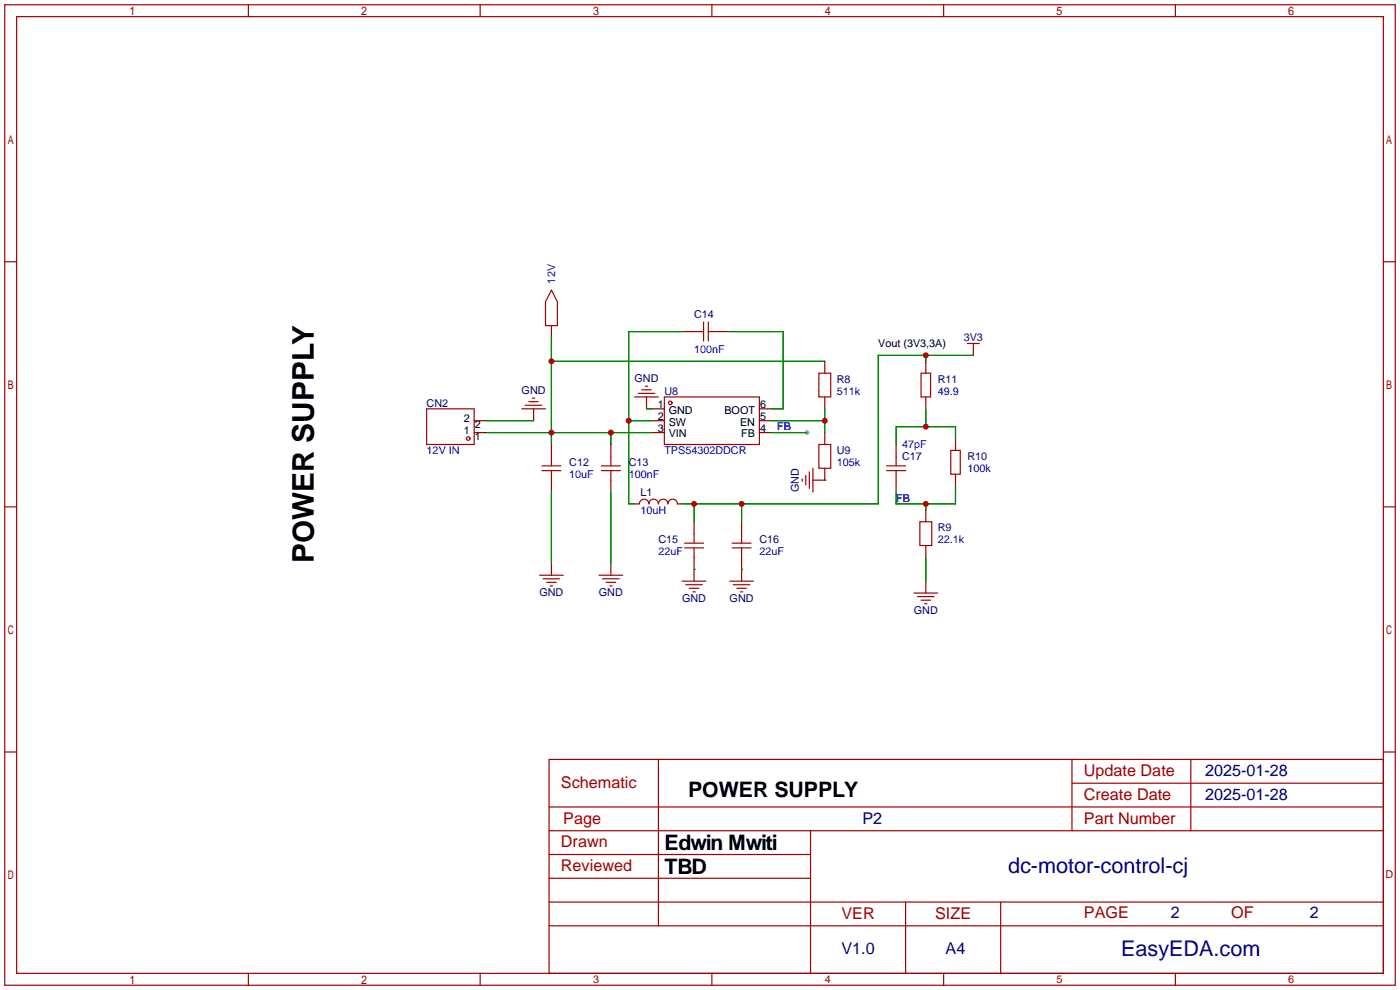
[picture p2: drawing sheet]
<svg xmlns="http://www.w3.org/2000/svg" width="299mm" height="212mm" viewBox="0 0 299 212" stroke-linecap="round" stroke-linejoin="round" font-family="sans-serif">
<circle cx="172.5" cy="92.5" r=".51" fill="#999"/>
<g fill="none" stroke="#a10000" stroke-width=".25">
<path d="M1 1h297.2v209.6h-297.2zM3.6 3.6h292.1v204.4h-292.1zM53.1 1v2.6M102.6 1v2.6M152.1 1v2.6M201.7 1v2.6M251.2 1v2.6M1 55.9h2.6M295.7 55.9h2.5M117.9 62l1.2 2.5v5.1h-2.5v-5.1zM148.3 70.9h2.1M150.4 68.8v4.1"/>
<path d="M151.4 70.9h2M151.4 68.8v4.1M175 79.8h2.5v5h-2.5zM196.8 79.8h2.1v5h-2.1zM206.8 73.4h2.5M208 73.4v1.3M91.2 87.4h10.1v7.6h-10.1zM111.5 87.4h5.1M112.3 86.6h3.5M113 85.9h2.1M113.8 85.1h.5M115.8 99.6h4.1"/>
<path d="M117.9 97.5v2.1M128.5 99.6h4.1M130.6 97.5v2.1M135.6 84.8h5.1M136.4 84.1h3.6M137.2 83.3h2M137.9 82.5h.5M142 84.8h20.3v10.2h-20.3zM175 95h2.5v5.1h-2.5zM189.5 99.6h4M191.5 97.5v2.1M203.2 96.3h2v5h-2z"/>
<path d="M1 108.3h2.6M115.8 100.6h4.1M117.9 100.6v2M128.5 100.6h4.1M130.6 100.6v2M136.7 107.7a1.02 1.02 0 0 1 1-1 1.02 1.02 0 0 1 1 1 1.02 1.02 0 0 1 1-1 1.02 1.02 0 0 1 1 1 1.02 1.02 0 0 1 1-1 1.02 1.02 0 0 1 1 1 1.02 1.02 0 0 1 1.1-1 1.02 1.02 0 0 1 1 1M146.3 117.1h4.1M146.3 116.1h4.1M148.3 114v2.1M148.3 117.1v2M156.5 117.1h4M156.5 116.1h4"/>
<path d="M158.5 114v2.1M158.5 117.1v2M171.4 102.4v.5M172.2 101.6v2M173 100.8v3.6M173.7 100.1v5.1M189.5 100.6h4M191.5 100.6v2M196.6 111.5h2.5v5.1h-2.5zM295.7 108.3h2.5M115.3 122.9h5.1M116.1 123.7h3.5"/>
<path d="M116.8 124.5h2.1M117.6 125.2h.5M128 122.9h5.1M128.8 123.7h3.5M129.5 124.5h2.1M130.3 125.2h.5M145.8 124.2h5.1M146.6 125h3.5M147.3 125.7h2.1M148.1 126.5h.5M156 124.2h5M156.7 125h3.6"/>
<path d="M157.5 125.7h2M158.2 126.5h.5M195.3 126.7h5.1M196.1 127.5h3.5M196.8 128.3h2.1M197.6 129h.5M1 160.7h2.6M117.3 162.3h178.4v45.7h-178.4zM117.3 177.5h178.4M117.3 172.5h178.4M140.7 162.3v35.6M173.2 177.5v30.5"/>
<path d="M229.1 162.3v15.2M229.1 167.4h66.6M254.5 162.3v15.2M295.7 160.7h2.5M117.3 182.6h55.9M117.3 197.9h178.4M117.3 192.8h178.4M117.3 187.7h55.9M193.5 192.8v15.2M213.9 192.8v15.2M53.1 208v2.6M102.6 208v2.6"/>
<path d="M152.1 208v2.6M201.7 208v2.6M251.2 208v2.6"/>
<circle cx="100.1" cy="93.7" r=".38"/>
<circle cx="143.3" cy="86.1" r=".38"/>
</g>
<g fill="none" stroke="#870000" stroke-width=".25">
<path d="M117.9 69.6v2.5M145.8 70.9h2.5M153.4 70.9h2.6M176.3 77.2v2.6M197.9 77.2v2.6M208 74.7v1.2M101.3 92.5h2.6M101.3 89.9h2.6M114 87.4v2.5M117.9 95v2.5M130.6 95v2.5M138.2 84.8v2.6"/>
<path d="M139.4 92.5h2.6M139.4 89.9h2.6M139.4 87.4h2.6M162.3 92.5h2.5M162.3 89.9h2.5M162.3 87.4h2.5M176.3 84.8v2.6M176.3 92.5v2.5M191.5 95v2.5M197.9 84.8v2.6M204.2 93.7v2.6M117.9 102.6v2.6"/>
<path d="M130.6 102.6v2.6M135.6 107.7h1.1M144.8 107.7h1M148.3 111.5v2.5M148.3 119.1v5.1M158.5 111.5v2.5M158.5 119.1v5.1M176.3 100.1v2.5h-2.6M191.5 102.6v2.6M197.9 109v2.5M197.9 116.6v2.5M204.2 101.3v2.6"/>
<path d="M117.9 120.4v2.5M130.6 120.4v2.5M197.9 124.2v2.5"/>
</g>
<g fill="none" stroke="#008700" stroke-width=".25">
<path d="M117.9 72.1v22.9M117.9 77.2h58.4M145.8 70.9h-11.4v36.8h1.2M156 70.9h11.4v16.5h-2.6M197.9 75.9v1.3M208 75.9h-20.3v31.8h-41.9M103.9 89.9h10.1M103.9 92.5h35.5M130.6 92.5v2.5M134.4 89.9h5M138.2 87.4h1.2M164.8 89.9h11.5"/>
<path d="M164.8 92.5h7.7M176.3 87.4v5.1M197.9 87.4v3.8M204.2 93.7v-2.5h-12.7v3.8M117.9 105.2v15.2M130.6 105.2v15.2M148.3 107.7v3.8M158.5 107.7v3.8M176.3 102.6h.1M197.9 107.7v1.3M197.9 119.1v5.1M204.2 103.9v3.8h-12.7v-2.5"/>
<path d="M148.3 121.7h.1M158.5 121.7h.1"/>
</g>
<g fill="#c00">
<circle cx="117.9" cy="77.2" r=".63"/>
<circle cx="117.9" cy="92.5" r=".63"/>
<circle cx="130.6" cy="92.5" r=".63"/>
<circle cx="176.3" cy="89.9" r=".63"/>
<circle cx="134.4" cy="89.9" r=".63"/>
<circle cx="148.3" cy="107.7" r=".63"/>
<circle cx="158.5" cy="107.7" r=".63"/>
<circle cx="197.9" cy="75.9" r=".63"/>
<circle cx="197.9" cy="91.2" r=".63"/>
<circle cx="197.9" cy="107.7" r=".63"/>
</g>
<text font-size="6.4" x="67.1" y="120.4" transform="rotate(-90 67.1 120.4)">POWER SUPPLY</text>
<g font-size="4.6" fill="#000080">
<text x="215.5" y="186.6">dc-motor-control-cj</text>
<text x="239.6" y="204.3">EasyEDA.com</text>
</g>
<g font-size="4.5">
<text x="147.1" y="170.3">POWER SUPPLY</text>
<text x="142" y="181.7">Edwin Mwiti</text>
<text x="142" y="186.8">TBD</text>
</g>
<g font-size="3.5" fill="#a00000">
<text x="231.6" y="165.9">Update Date</text>
<text x="119.9" y="168.4">Schematic</text>
<text x="231.6" y="171">Create Date</text>
<text x="120.4" y="176">Page</text>
<text x="231.6" y="176">Part Number</text>
<text x="119.9" y="181.1">Drawn</text>
<text x="119.9" y="186.2">Reviewed</text>
<text x="179.8" y="196.4">VER</text>
<text x="199.9" y="196.4">SIZE</text>
<text x="231.6" y="196.1">PAGE</text>
<text x="263.1" y="196.1">OF</text>
</g>
<g font-size="3.5" fill="#000080">
<text x="257.6" y="165.9">2025-01-28</text>
<text x="257.6" y="171">2025-01-28</text>
<text x="184.3" y="176">P2</text>
<text x="250.2" y="196.1">2</text>
<text x="280" y="196.1">2</text>
<text x="179.8" y="204">V1.0</text>
<text x="202.1" y="204">A4</text>
</g>
<g font-size="2.3" fill="#00f">
<text x="118.7" y="60.6" transform="rotate(-90 118.7 60.6)">12V</text>
<text x="148.3" y="75.5">100nF</text>
<text x="178.8" y="84.4">511k</text>
<text x="200.4" y="84.4">49.9</text>
<text x="166.1" y="92">FB</text>
<text x="192.8" y="95.8">47pF</text>
<text x="91.2" y="97.1">12V IN</text>
<text x="142" y="97.1">TPS54302DDCR</text>
<text x="178.8" y="99.6">105k</text>
<text x="206.8" y="100.9">100k</text>
<text x="121.7" y="102.2">10uF</text>
<text x="134.4" y="102.2">100nF</text>
<text x="191.5" y="107.2">FB</text>
<text x="136.9" y="109.8">10uH</text>
<text x="140.7" y="118.7">22uF</text>
<text x="162.3" y="118.7">22uF</text>
<text x="200.4" y="116.1">22.1k</text>
</g>
<g font-size="2.3" fill="#000080">
<text x="148.3" y="67.9">C14</text>
<text x="206" y="72.8">3V3</text>
<text x="135.6" y="81.7">GND</text>
<text x="178.8" y="81.8">R8</text>
<text x="200.4" y="81.8">R11</text>
<text x="91.2" y="86.9">CN2</text>
<text x="111.5" y="84.3">GND</text>
<text x="142" y="84.4">U8</text>
<text x="121.7" y="99.6">C12</text>
<text x="134.4" y="99.6">C13</text>
<text x="178.8" y="97.1">U9</text>
<text x="192.8" y="98.3">C17</text>
<text x="206.8" y="98.3">R10</text>
<text x="136.9" y="106">L1</text>
<text x="170.7" y="105.2" transform="rotate(-90 170.7 105.2)">GND</text>
<text x="200.4" y="113.6">R9</text>
<text x="140.7" y="116.1">C15</text>
<text x="162.3" y="116.1">C16</text>
<text x="115.3" y="127.4">GND</text>
<text x="128" y="127.4">GND</text>
<text x="145.8" y="128.7">GND</text>
<text x="155.9" y="128.7">GND</text>
<text x="195.3" y="131.2">GND</text>
</g>
<g font-size="2.3">
<text x="187.7" y="74.2">Vout (3V3,3A)</text>
<text x="140.6" y="87.1">1</text>
<text x="140.6" y="89.7">2</text>
<text x="142.9" y="88.4">GND</text>
<text x="154.8" y="88.4">BOOT</text>
<text x="162.4" y="89.7">5</text>
<text x="162.4" y="87.1">6</text>
<text x="99.1" y="92.8">1</text>
<text x="99.1" y="90.3">2</text>
<text x="101.5" y="94.1">1</text>
<text x="101.5" y="91.5">2</text>
<text x="140.6" y="92.2">3</text>
<text x="142.9" y="91">SW</text>
<text x="142.9" y="93.5">VIN</text>
<text x="158.2" y="91">EN</text>
<text x="158.4" y="93.5">FB</text>
<text x="162.4" y="92.2">4</text>
</g>
<g font-size="2.3" fill="#a00000">
<text x="296.1" y="187.6">D</text>
<text x="126.7" y="210">3</text>
<text x="176.3" y="210">4</text>
<text x="225.8" y="210">5</text>
<text x="275.3" y="210">6</text>
</g>
</svg>
